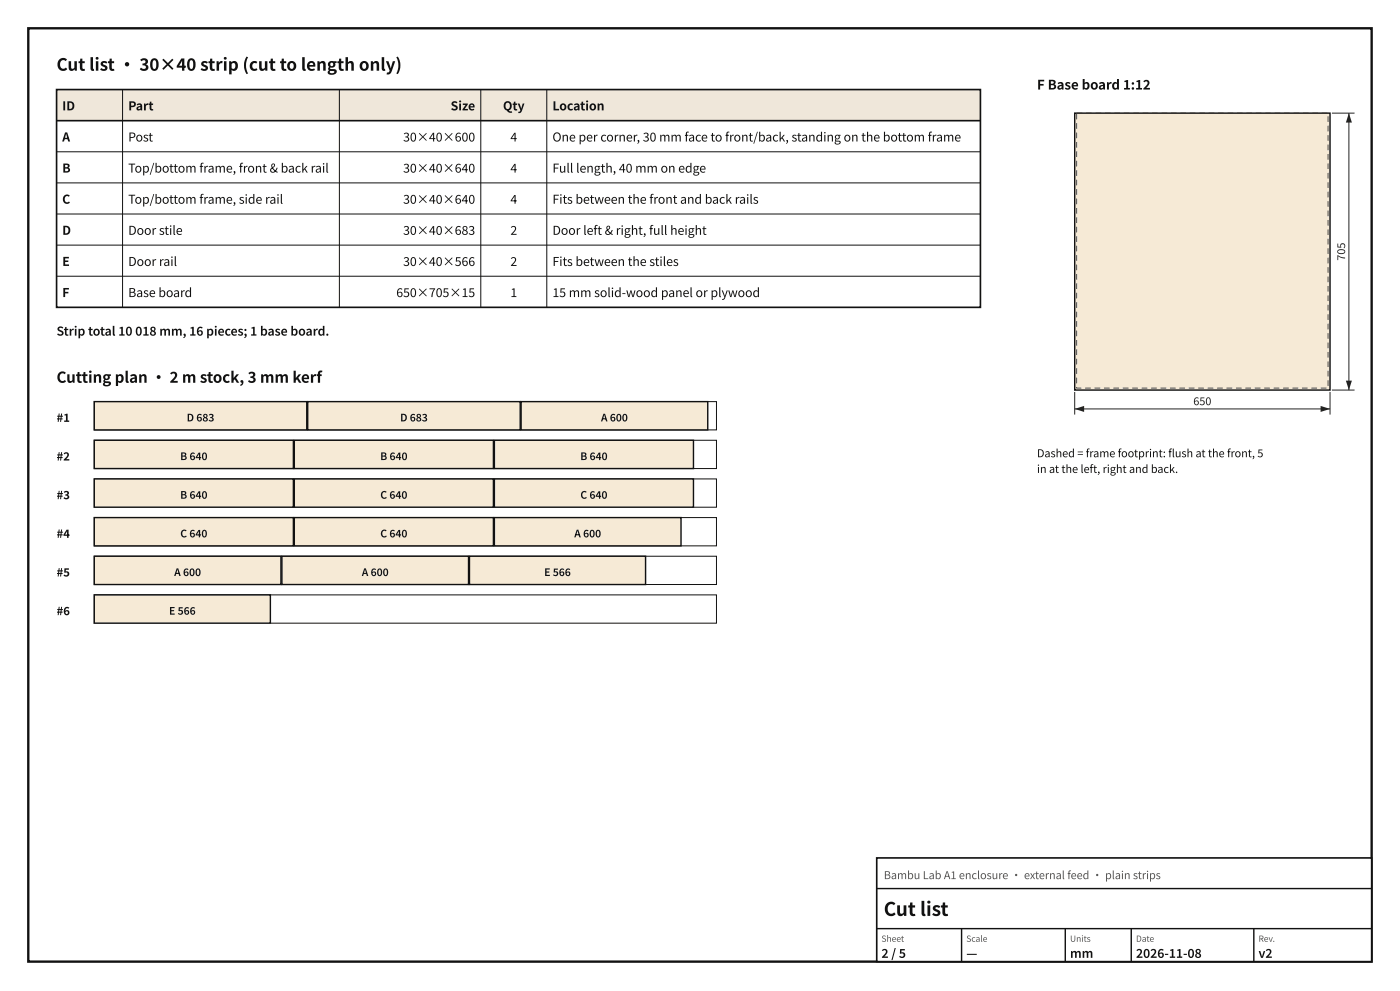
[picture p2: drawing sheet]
<svg xmlns="http://www.w3.org/2000/svg" width="297mm" height="210mm" viewBox="0 0 297 210" stroke-linecap="round" stroke-linejoin="round" font-family="sans-serif">
<path d="M12 19h196v6.6h-196z" fill="#efe7da"/>
<path d="M12 19h196v46.2h-196zM12 25.6h196" fill="none" stroke="#111" stroke-width=".35"/>
<path d="M26 19v46.2M72 19v46.2M102 19v46.2M116 19v46.2M12 32.2h196M12 38.8h196M12 45.4h196M12 52h196M12 58.6h196M20 85.2h132v6h-132z" fill="none" stroke="#111" stroke-width=".21"/>
<path d="M20 85.2h45.1v6h-45.1z" fill="#f6ead6"/>
<path d="M20 85.2h45.1v6h-45.1z" fill="none" stroke="#111" stroke-width=".3"/>
<path d="M65.3 85.2h45.1v6h-45.1z" fill="#f6ead6"/>
<path d="M65.3 85.2h45.1v6h-45.1z" fill="none" stroke="#111" stroke-width=".3"/>
<path d="M110.6 85.2h39.5v6h-39.5z" fill="#f6ead6"/>
<path d="M110.6 85.2h39.5v6h-39.5z" fill="none" stroke="#111" stroke-width=".3"/>
<path d="M20 93.4h132v6h-132z" fill="none" stroke="#111" stroke-width=".21"/>
<path d="M20 93.4h42.2v6h-42.2z" fill="#f6ead6"/>
<path d="M20 93.4h42.2v6h-42.2z" fill="none" stroke="#111" stroke-width=".3"/>
<path d="M62.4 93.4h42.3v6h-42.3z" fill="#f6ead6"/>
<path d="M62.4 93.4h42.3v6h-42.3z" fill="none" stroke="#111" stroke-width=".3"/>
<path d="M104.9 93.4h42.2v6h-42.2z" fill="#f6ead6"/>
<path d="M104.9 93.4h42.2v6h-42.2z" fill="none" stroke="#111" stroke-width=".3"/>
<path d="M20 101.6h132v6h-132z" fill="none" stroke="#111" stroke-width=".21"/>
<path d="M20 101.6h42.2v6h-42.2z" fill="#f6ead6"/>
<path d="M20 101.6h42.2v6h-42.2z" fill="none" stroke="#111" stroke-width=".3"/>
<path d="M62.4 101.6h42.3v6h-42.3z" fill="#f6ead6"/>
<path d="M62.4 101.6h42.3v6h-42.3z" fill="none" stroke="#111" stroke-width=".3"/>
<path d="M104.9 101.6h42.2v6h-42.2z" fill="#f6ead6"/>
<path d="M104.9 101.6h42.2v6h-42.2z" fill="none" stroke="#111" stroke-width=".3"/>
<path d="M20 109.8h132v6h-132z" fill="none" stroke="#111" stroke-width=".21"/>
<path d="M20 109.8h42.2v6h-42.2z" fill="#f6ead6"/>
<path d="M20 109.8h42.2v6h-42.2z" fill="none" stroke="#111" stroke-width=".3"/>
<path d="M62.4 109.8h42.3v6h-42.3z" fill="#f6ead6"/>
<path d="M62.4 109.8h42.3v6h-42.3z" fill="none" stroke="#111" stroke-width=".3"/>
<path d="M104.9 109.8h39.6v6h-39.6z" fill="#f6ead6"/>
<path d="M104.9 109.8h39.6v6h-39.6z" fill="none" stroke="#111" stroke-width=".3"/>
<path d="M20 118h132v6h-132z" fill="none" stroke="#111" stroke-width=".21"/>
<path d="M20 118h39.6v6h-39.6z" fill="#f6ead6"/>
<path d="M20 118h39.6v6h-39.6z" fill="none" stroke="#111" stroke-width=".3"/>
<path d="M59.8 118h39.6v6h-39.6z" fill="#f6ead6"/>
<path d="M59.8 118h39.6v6h-39.6z" fill="none" stroke="#111" stroke-width=".3"/>
<path d="M99.6 118h37.4v6h-37.4z" fill="#f6ead6"/>
<path d="M99.6 118h37.4v6h-37.4z" fill="none" stroke="#111" stroke-width=".3"/>
<path d="M20 126.2h132v6h-132z" fill="none" stroke="#111" stroke-width=".21"/>
<path d="M20 126.2h37.4v6h-37.4z" fill="#f6ead6"/>
<path d="M20 126.2h37.4v6h-37.4z" fill="none" stroke="#111" stroke-width=".3"/>
<path d="M228 24h54.2v58.7h-54.2z" fill="#f6ead6"/>
<path d="M228 24h54.2v58.7h-54.2z" fill="none" stroke="#111" stroke-width=".3"/>
<path d="M230.4 23.9h1.2v.2h-1.2zM232.4 23.9h1.2v.2h-1.2zM234.4 23.9h1.2v.2h-1.2zM236.4 23.9h1.2v.2h-1.2zM238.4 23.9h1.2v.2h-1.2zM240.4 23.9h1.2v.2h-1.2zM242.4 23.9h1.2v.2h-1.2zM244.4 23.9h1.2v.2h-1.2zM246.4 23.9h1.2v.2h-1.2zM248.4 23.9h1.2v.2h-1.2zM250.4 23.9h1.2v.2h-1.2zM252.4 23.9h1.2v.2h-1.2zM254.4 23.9h1.2v.2h-1.2zM256.4 23.9h1.2v.2h-1.2zM258.4 23.9h1.2v.2h-1.2zM260.4 23.9h1.2v.2h-1.2zM262.4 23.9h1.2v.2h-1.2zM264.4 23.9h1.2v.2h-1.2zM266.4 23.9h1.2v.2h-1.2zM268.4 23.9h1.2v.2h-1.2zM270.4 23.9h1.2v.2h-1.2zM272.4 23.9h1.2v.2h-1.2zM274.4 23.9h1.2v.2h-1.2zM276.4 23.9h1.2v.2h-1.2zM278.4 23.9h1.2v.2h-1.2zM280.4 23.9h1.2v.2h-1.2zM281.7 24.7h.1v1.2h-.1zM281.7 26.7h.1v1.2h-.1zM281.7 28.7h.1v1.2h-.1zM281.7 30.7h.1v1.2h-.1zM281.7 32.7h.1v1.2h-.1zM281.7 34.7h.1v1.2h-.1zM281.7 36.7h.1v1.2h-.1zM281.7 38.7h.1v1.2h-.1zM281.7 40.7h.1v1.2h-.1zM281.7 42.7h.1v1.2h-.1zM281.7 44.7h.1v1.2h-.1zM281.7 46.7h.1v1.2h-.1zM281.7 48.7h.1v1.2h-.1zM281.7 50.7h.1v1.2h-.1zM281.7 52.7h.1v1.2h-.1zM281.7 54.7h.1v1.2h-.1zM281.7 56.7h.1v1.2h-.1zM281.7 58.7h.1v1.2h-.1zM281.7 60.7h.1v1.2h-.1zM281.7 62.7h.1v1.2h-.1zM281.7 64.7h.1v1.2h-.1zM281.7 66.7h.1v1.2h-.1zM281.7 68.7h.1v1.2h-.1zM281.7 70.7h.1v1.2h-.1zM281.7 72.7h.1v1.2h-.1zM281.7 74.7h.1v1.2h-.1zM281.7 76.7h.1v1.2h-.1zM281.7 78.7h.1v1.2h-.1zM281.7 80.7h.1v1.2h-.1zM280.2 82.2h1.2v.2h-1.2zM278.2 82.2h1.2v.2h-1.2zM276.2 82.2h1.2v.2h-1.2zM274.2 82.2h1.2v.2h-1.2zM272.2 82.2h1.2v.2h-1.2zM270.2 82.2h1.2v.2h-1.2zM268.2 82.2h1.2v.2h-1.2zM266.2 82.2h1.2v.2h-1.2zM264.2 82.2h1.2v.2h-1.2zM262.2 82.2h1.2v.2h-1.2zM260.2 82.2h1.2v.2h-1.2zM258.2 82.2h1.2v.2h-1.2zM256.2 82.2h1.2v.2h-1.2zM254.2 82.2h1.2v.2h-1.2zM252.2 82.2h1.2v.2h-1.2zM250.2 82.2h1.2v.2h-1.2zM248.2 82.2h1.2v.2h-1.2zM246.2 82.2h1.2v.2h-1.2zM244.2 82.2h1.2v.2h-1.2zM242.2 82.2h1.2v.2h-1.2zM240.2 82.2h1.2v.2h-1.2zM238.2 82.2h1.2v.2h-1.2zM236.2 82.2h1.2v.2h-1.2zM234.2 82.2h1.2v.2h-1.2zM232.2 82.2h1.2v.2h-1.2zM230.2 82.2h1.2v.2h-1.2zM228.3 82.1h.2l-.1 .2 1-.1v.2h-1.1zM228.3 80.1h.2v1.2h-.2zM228.3 78.1h.2v1.2h-.2zM228.3 76.1h.2v1.2h-.2zM228.3 74.1h.2v1.2h-.2zM228.3 72.1h.2v1.2h-.2zM228.3 70.1h.2v1.2h-.2zM228.3 68.1h.2v1.2h-.2zM228.3 66.1h.2v1.2h-.2zM228.3 64.1h.2v1.2h-.2zM228.3 62.1h.2v1.2h-.2zM228.3 60.1h.2v1.2h-.2zM228.3 58.1h.2v1.2h-.2zM228.3 56.1h.2v1.2h-.2zM228.3 54.1h.2v1.2h-.2zM228.3 52.1h.2v1.2h-.2zM228.3 50.1h.2v1.2h-.2zM228.3 48.1h.2v1.2h-.2zM228.3 46.1h.2v1.2h-.2zM228.3 44.1h.2v1.2h-.2zM228.3 42.1h.2v1.2h-.2zM228.3 40.1h.2v1.2h-.2zM228.3 38.1h.2v1.2h-.2zM228.3 36.1h.2v1.2h-.2zM228.3 34.1h.2v1.2h-.2zM228.3 32.1h.2v1.2h-.2zM228.3 30.1h.2v1.2h-.2zM228.3 28.1h.2v1.2h-.2zM228.3 26.1h.2v1.2h-.2zM228.3 24.1h.2v1.2h-.2zM228.4 23.9h1.2v.2h-1.2z" fill="#333"/>
<path d="M228 83.1v4.8M228 86.7h54.2M282.2 83.1v4.8" fill="none" stroke="#222" stroke-width=".21"/>
<g fill="#222">
<path d="M228 86.7l2-.6v1.3z"/>
<path d="M280.2 86.1l2 .6-2 .7z"/>
</g>
<path d="M282.6 24h4.8M286.2 24v58.7M282.6 82.7h4.8" fill="none" stroke="#222" stroke-width=".21"/>
<g fill="#222">
<path d="M286.2 24l.6 2h-1.3z"/>
<path d="M285.5 80.7h1.3l-.6 2z"/>
</g>
<path d="M6 6h285v198h-285z" fill="none" stroke="#111" stroke-width=".5"/>
<path d="M186 182h105v22h-105z" fill="#fff"/>
<path d="M186 182h105v22h-105z" fill="none" stroke="#111" stroke-width=".35"/>
<path d="M186 188.5h105M186 197h105M204 197v7M226 197v7M240 197v7M266 197v7" fill="none" stroke="#111" stroke-width=".3"/>
<text font-size="4" fill="#111" x="187.5" y="194.3">Cut list</text>
<text font-size="3.6" fill="#111" x="12" y="15">Cut list · 30×40 strip (cut to length only)</text>
<text font-size="3.2" fill="#111" x="12" y="81.2">Cutting plan · 2 m stock, 3 mm kerf</text>
<text font-size="2.8" fill="#111" x="220" y="19">F Base board 1:12</text>
<g font-size="2.6" fill="#111">
<text x="13.2" y="23.4">ID</text>
<text x="27.2" y="23.4">Part</text>
<text x="95.6" y="23.4">Size</text>
<text x="106.7" y="23.4">Qty</text>
<text x="117.2" y="23.4">Location</text>
<text x="13.2" y="30">A</text>
<text x="27.2" y="30">Post</text>
<text x="85.5" y="30">30×40×600</text>
<text x="108.3" y="30">4</text>
<text x="117.2" y="30">One per corner, 30 mm face to front/back, standing on the bottom frame</text>
<text x="13.2" y="36.6">B</text>
<text x="27.2" y="36.6">Top/bottom frame, front &amp; back rail</text>
<text x="85.5" y="36.6">30×40×640</text>
<text x="108.3" y="36.6">4</text>
<text x="117.2" y="36.6">Full length, 40 mm on edge</text>
<text x="13.2" y="43.2">C</text>
<text x="27.2" y="43.2">Top/bottom frame, side rail</text>
<text x="85.5" y="43.2">30×40×640</text>
<text x="108.3" y="43.2">4</text>
<text x="117.2" y="43.2">Fits between the front and back rails</text>
<text x="13.2" y="49.8">D</text>
<text x="27.2" y="49.8">Door stile</text>
<text x="85.5" y="49.8">30×40×683</text>
<text x="108.3" y="49.8">2</text>
<text x="117.2" y="49.8">Door left &amp; right, full height</text>
<text x="13.2" y="56.4">E</text>
<text x="27.2" y="56.4">Door rail</text>
<text x="85.5" y="56.4">30×40×566</text>
<text x="108.3" y="56.4">2</text>
<text x="117.2" y="56.4">Fits between the stiles</text>
<text x="13.2" y="63">F</text>
<text x="27.2" y="63">Base board</text>
<text x="84.1" y="63">650×705×15</text>
<text x="108.3" y="63">1</text>
<text x="117.2" y="63">15 mm solid-wood panel or plywood</text>
<text x="12" y="71.2">Strip total 10</text>
<text x="28.7" y="71.2">018 mm, 16 pieces; 1 base board.</text>
<text x="187" y="203.2">2 / 5</text>
<text x="205" y="203.2">—</text>
<text x="227" y="203.2">mm</text>
<text x="241" y="203.2">2026-11-08</text>
<text x="267" y="203.2">v2</text>
</g>
<g font-size="2.4" fill="#111">
<text x="12" y="89.5">#1</text>
<text x="12" y="97.7">#2</text>
<text x="12" y="105.9">#3</text>
<text x="12" y="114.1">#4</text>
<text x="12" y="122.3">#5</text>
<text x="12" y="130.5">#6</text>
</g>
<g font-size="2.3" fill="#222">
<text x="285.4" y="55.3" transform="rotate(-90 285.4 55.3)">705</text>
<text x="253.2" y="85.9">650</text>
</g>
<g font-size="2.3" fill="#111">
<text x="220" y="97">Dashed = frame footprint: fush at the front, 5</text>
<text x="220" y="100.3">in at the left, right and back.</text>
<text x="247.8" y="97">l</text>
</g>
<text font-size="2.3" fill="#555" x="187.5" y="186.5">Bambu Lab A1 enclosure · external feed · plain strips</text>
<g font-size="2.2" fill="#111">
<text x="39.6" y="89.4">D 683</text>
<text x="84.9" y="89.4">D 683</text>
<text x="127.5" y="89.4">A 600</text>
<text x="38.2" y="97.6">B 640</text>
<text x="80.7" y="97.6">B 640</text>
<text x="123.1" y="97.6">B 640</text>
<text x="38.2" y="105.8">B 640</text>
<text x="80.7" y="105.8">C 640</text>
<text x="123.1" y="105.8">C 640</text>
<text x="38.2" y="114">C 640</text>
<text x="80.7" y="114">C 640</text>
<text x="121.8" y="114">A 600</text>
<text x="36.9" y="122.2">A 600</text>
<text x="76.7" y="122.2">A 600</text>
<text x="115.4" y="122.2">E 566</text>
<text x="35.9" y="130.4">E 566</text>
</g>
<g font-size="1.8" fill="#555">
<text x="187" y="199.8">Sheet</text>
<text x="205" y="199.8">Scale</text>
<text x="227" y="199.8">Units</text>
<text x="241" y="199.8">Date</text>
<text x="267" y="199.8">Rev.</text>
</g>
</svg>
